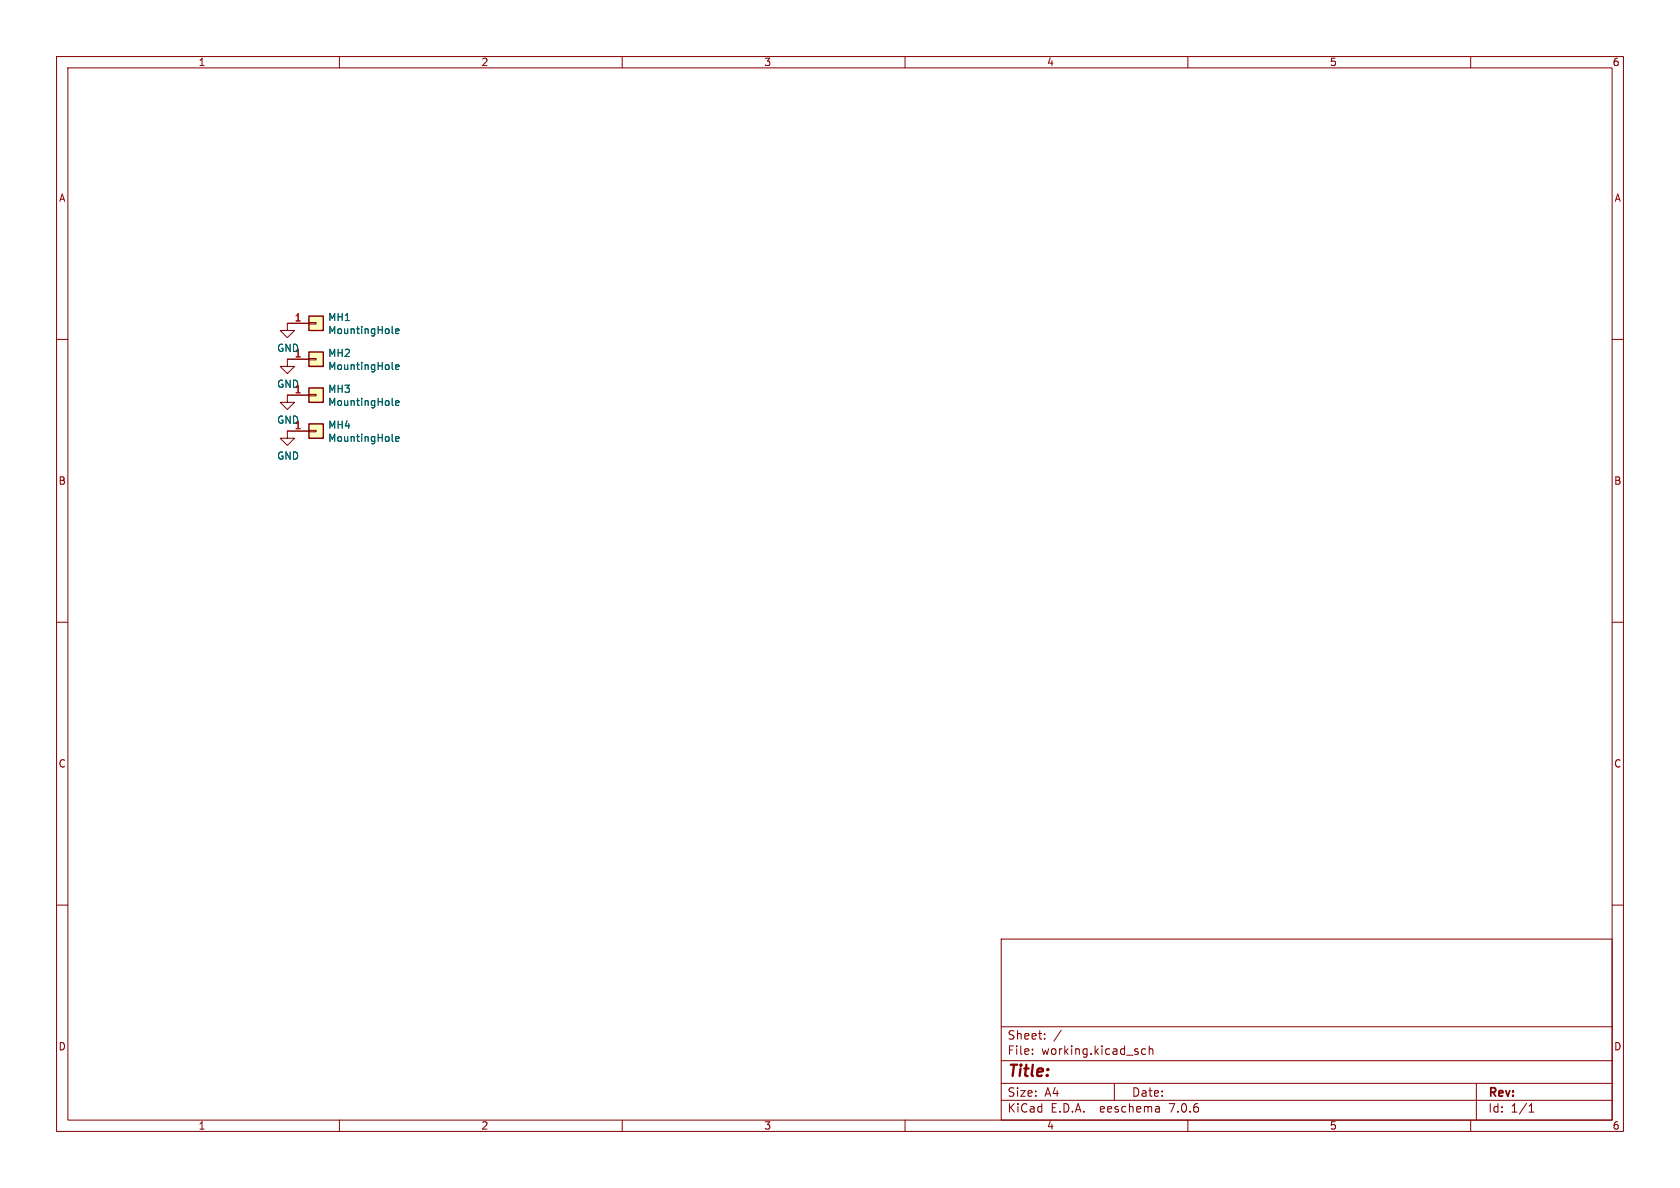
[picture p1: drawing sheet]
<svg xmlns="http://www.w3.org/2000/svg" width="297mm" height="210mm" viewBox="0 0 297 210" stroke-linecap="round" stroke-linejoin="round" font-family="sans-serif">
<g fill="none" stroke="#840000" stroke-width=".18">
<path d="M10 10h277v190h-277zM12 12h273v186h-273zM60 10v2M110 10v2M160 10v2M210 10v2M260 10v2M10 60h2M54.6 57h1.3v.3h-1.3zM54.6 57.2h-3.8v1.2h1.3l-1.3 1.3-1.3-1.3h1.3M285 60h2M54.6 63.4h1.3v.2h-1.3z"/>
<path d="M54.6 76.1h1.3v.2h-1.3zM54.6 69.7h1.3v.3h-1.3zM54.6 69.9h-3.8v1.2h1.3l-1.3 1.3-1.3-1.3h1.3M54.6 63.5h-3.8v1.3h1.3l-1.3 1.2-1.3-1.2h1.3M54.6 76.2h-3.8v1.3h1.3l-1.3 1.2-1.3-1.2h1.3M10 110h2M285 110h2M10 160h2M285 160h2M177 166h108v32h-108zM60 198v2M110 198v2"/>
<path d="M160 198v2M177 194.5h108M177 191.5h108M177 187.5h108M177 181.5h108M182.5 186.3v.1M182.5 185.5v.1M184.7 183.6v.1M184.7 182.8v.1M187.6 182.1l-1.3 2M197 191.5v3M202.5 185.5l-.4-.1-.3 .3v.4l.2 .2h.5"/>
<path d="M203.2 185.5l.2-.1 .3 .1 .1 .9M203.2 184.9v1.5M204.9 195.7l.1 .9M205 196.5l-.2 .1M205 196h-.2M210 198v2M260 198v2M261 191.5v6.5M270.3 196.6h.9M270.3 195.5l.4-.4v1.5"/>
</g>
<g fill="#ffffc2" stroke="#ffffc2" stroke-width=".18">
<path d="M54.6 62.2h2.5v2.6h-2.5z"/>
<path d="M54.6 55.9h2.5v2.5h-2.5z"/>
<path d="M54.6 74.9h2.5v2.6h-2.5z"/>
<path d="M54.6 68.6h2.5v2.5h-2.5z"/>
</g>
<path d="M54.6 55.9h2.5v2.5h-2.5zM54.6 62.2h2.5v2.6h-2.5zM54.6 74.9h2.5v2.6h-2.5zM54.6 68.6h2.5v2.5h-2.5z" fill="none" stroke="#840000" stroke-width=".25"/>
<path d="M69.3 58.8l.2 .2M69.9 58.6l.6-.2v-.2l-.4-.1-.2 .2 .1 .6h.5M69.3 65.1l.2 .2M69.3 77.8l.2 .2M69.3 71.5l.2 .2M69.9 64.9l.6-.1v-.3h-.4l-.2 .2 .1 .6h.5M69.9 71.3l.6-.2v-.2l-.4-.1-.2 .2 .1 .6h.5M69.9 77.6l.6-.1v-.3h-.4l-.2 .2 .1 .6h.5" fill="none" stroke="#006464" stroke-width=".18"/>
<text font-size="2.8" fill="#840000" x="178" y="190.9">Title:</text>
<g font-size="2.1" fill="#840000">
<text x="178" y="184">Sheet:</text>
<text x="178" y="186.7">File:</text>
<text x="184.1" y="186.7">working.kicad_sch</text>
<text x="178" y="196.9">KiCad</text>
<text x="178" y="194.1">Size:</text>
<text x="184.7" y="194.1">A4</text>
<text x="185.7" y="196.9">E.D.A.</text>
<text x="194.6" y="196.9">eeschema</text>
<text x="200" y="194.1">Date:</text>
<text x="207" y="196.9">7.0.6</text>
<text x="263" y="194.3">Rev:</text>
<text x="263" y="196.9">Id:</text>
<text x="267.1" y="196.9">1/1</text>
</g>
<g font-size="1.8" fill="#840000">
<text x="35" y="11.9">1</text>
<text x="85" y="11.9">2</text>
<text x="135" y="11.9">3</text>
<text x="185" y="11.9">4</text>
<text x="235" y="11.9">5</text>
<text x="285" y="11.9">6</text>
<text x="10.3" y="35.9">A</text>
<text x="285.3" y="35.9">A</text>
<text x="10.3" y="85.9">B</text>
<text x="285.3" y="85.9">B</text>
<text x="10.3" y="135.9">C</text>
<text x="285.3" y="135.9">C</text>
<text x="10.3" y="185.9">D</text>
<text x="285.3" y="185.9">D</text>
<text x="35" y="199.9">1</text>
<text x="85" y="199.9">2</text>
<text x="135" y="199.9">3</text>
<text x="185" y="199.9">4</text>
<text x="235" y="199.9">5</text>
<text x="285" y="199.9">6</text>
</g>
<g font-size="1.8" fill="#a90000">
<text x="52" y="56.9">1</text>
<text x="52" y="69.6">1</text>
<text x="52" y="75.9">1</text>
</g>
<g font-size="1.8" fill="#006464">
<text x="57.9" y="56.9">MH1</text>
<text x="57.9" y="59.3">MountingHole</text>
<text x="48.9" y="62.4">GND</text>
<text x="52" y="63.2">1</text>
<text x="57.9" y="63.3">MH2</text>
<text x="57.9" y="65.6">MountingHole</text>
<text x="48.9" y="68.8">GND</text>
<text x="57.9" y="69.6">MH3</text>
<text x="57.9" y="72">MountingHole</text>
<text x="48.9" y="75.1">GND</text>
<text x="57.9" y="76">MH4</text>
<text x="48.9" y="81.5">GND</text>
<text x="57.9" y="78.3">MountingHole</text>
</g>
</svg>
